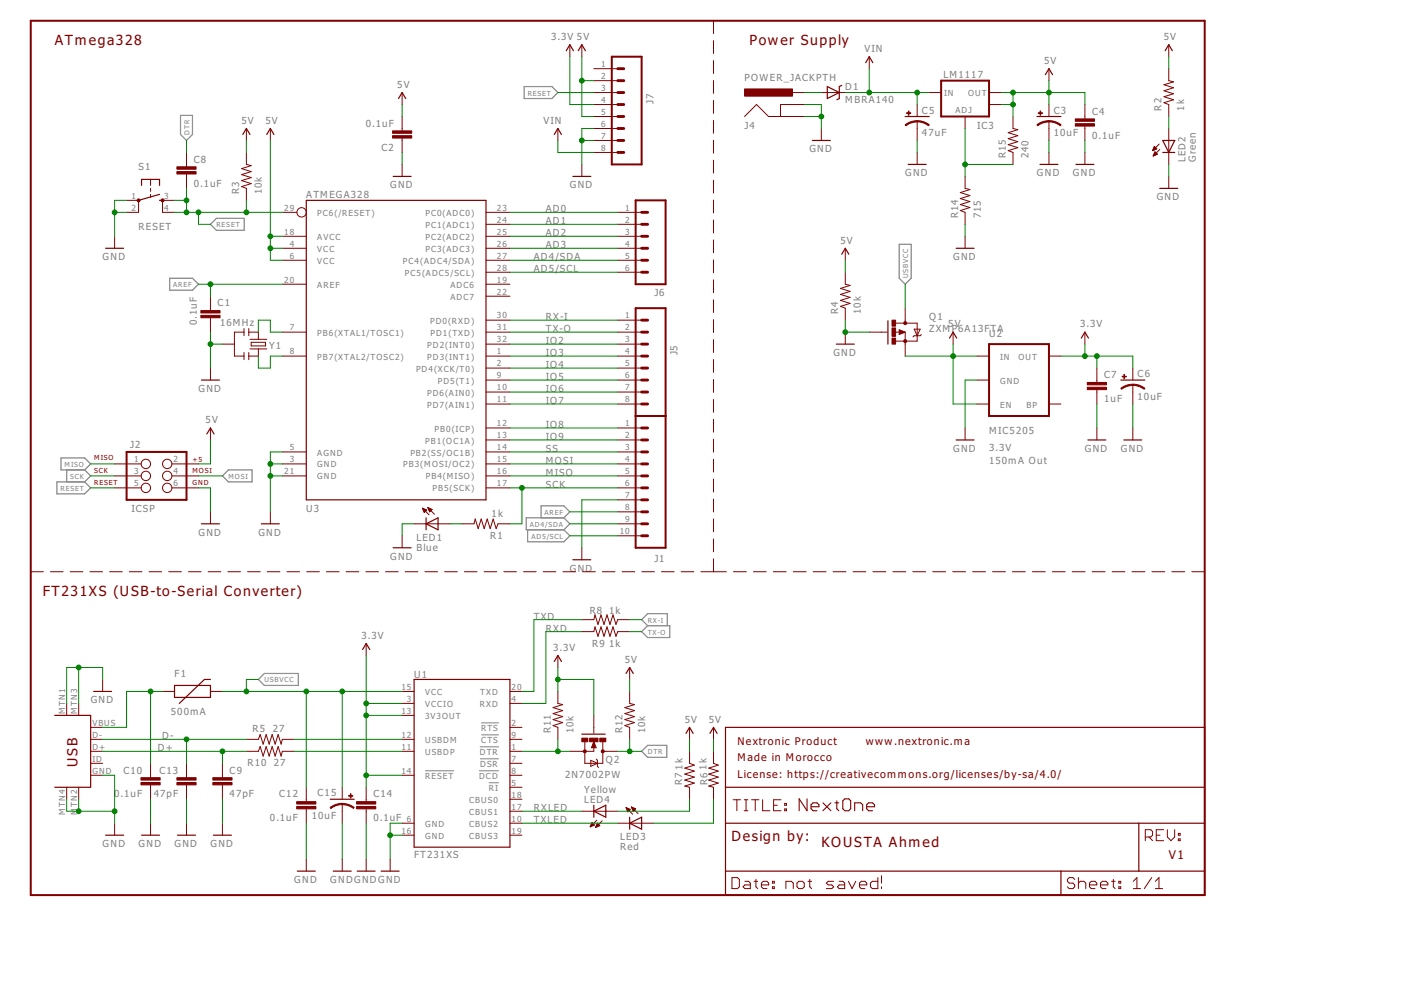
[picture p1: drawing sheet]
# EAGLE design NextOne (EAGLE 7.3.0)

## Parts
C1  0.1uF  CAP0603-CAP  [0603-CAP]
C2  0.1uF  CAP0603-CAP  [0603-CAP]
C3  10uF  CAP_POL1206  [EIA3216]
C4  0.1uF  CAP0603-CAP  [0603-CAP]
C5  47uF  CAP_POLD  [PANASONIC_D]
C6  10uF  CAP_POL1206  [EIA3216]
C7  1uF  CAP0603-CAP  [0603-CAP]
C8  0.1uF  CAP0603-CAP  [0603-CAP]
C9  47pF  47PF-50V-5%(0603)  [0603-CAP]
C10  0.1uF  CAP0603-CAP  [0603-CAP]
C12  0.1uF  CAP0603-CAP  [0603-CAP]
C13  47pF  47PF-50V-5%(0603)  [0603-CAP]
C14  0.1uF  CAP0603-CAP  [0603-CAP]
C15  10uF  CAP_POL1206  [EIA3216]
D1  MBRA140  DIODE-SCHOTTKY_  [SMA-DIODE]
F1  500mA  PTCSMD  [PTC-1206]
FRAME1  FRAME-LETTER  [CREATIVE_COMMONS]
IC3  LM1117  V_REG_LM1117ALT1  [SOT223-ALT1]
J1  M10SILK_FEMALE_PTH  [1X10]
J2  ICSP  AVR_SPI_PRG_6PTH  [2X3]
J4  POWER_JACKPTH  [POWER_JACK_PTH]
J5  M08  [1X08_ROUND]
J6  M06SILK_FEMALE_PTH  [1X06]
J7  M08  [1X08_ROUND]
LED1  Blue  LED1206-NS  [LED-1206-NO_SILK]
LED2  Green  LED1206-NS  [LED-1206-NO_SILK]
LED3  Red  LED1206-NS  [LED-1206-NO_SILK]
LED4  Yellow  LED1206-NS  [LED-1206-NO_SILK]
Q1  ZXMP6A13FTA  MOSFET-PCHANNELSMD  [SOT23-3]
Q2  2N7002PW  MOSFET-NCHANNEL2N7002PW  [SOT323]
R1  1k  RESISTOR0603-RES  [0603-RES]
R2  1k  RESISTOR0603-RES  [0603-RES]
R3  10k  RESISTOR0603-RES  [0603-RES]
R4  10k  RESISTOR0603-RES  [0603-RES]
R5  27  RESISTOR0603-RES  [0603-RES]
R6  1k  RESISTOR0603-RES  [0603-RES]
R7  1k  RESISTOR0603-RES  [0603-RES]
R8  1k  RESISTOR0603-RES  [0603-RES]
R9  1k  RESISTOR0603-RES  [0603-RES]
R10  27  RESISTOR0603-RES  [0603-RES]
R11  10k  RESISTOR0603-RES  [0603-RES]
R12  10k  RESISTOR0603-RES  [0603-RES]
R14  715  RESISTOR0603-RES  [0603-RES]
R15  240  RESISTOR0603-RES  [0603-RES]
S1  RESET  TAC_SWITCHSMD  [TACTILE_SWITCH_SMD]
U1  FT231XS  [SSOP20_L]
U2  MIC5205  V_REG_LDOSMD  [SOT23-5]
U3  ATMEGA328  ATMEGA168  [TQFP32-08]
U$13  USB-MINIB-5PIN  [USB-MINIB]
Y1  16MHz  RESONATORSMD  [RESONATOR-SMD]

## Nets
3.3V: C6.A(+) C7.1 C14.1 J7.4 Q2.1(G) R11.2 U1.3(VCCIO) U1.13(3V3OUT) U1.14(!RESET) U2.5(OUT)
5V: C2.2 C3.A(+) C4.1 IC3.2(OUT) IC3.4(OUT) J2.2 J7.2 J7.5 Q1.2(S) R2.2 R3.2 R4.2 R6.1 R7.1 R12.2 R15.2 U2.1(IN) U2.3(EN) U3.4(VCC) U3.6(VCC) U3.18(AVCC)
AD0: J6.1 U3.23(PC0(ADC0))
AD1: J6.2 U3.24(PC1(ADC1))
AD2: J6.3 U3.25(PC2(ADC2))
AD3: J6.4 U3.26(PC3(ADC3))
AD4/SDA: J1.9 J6.5 U3.27(PC4(ADC4/SDA))
AD5/SCL: J1.10 J6.6 U3.28(PC5(ADC5/SCL))
AREF: C1.1 J1.8 U3.20(AREF)
D+: C9.1 R10.1 U$13.D+
D-: C13.1 R5.1 U$13.D-
DTR: C8.1 Q2.3(D) R12.1
GND: C1.2 C2.1 C3.C(-) C4.2 C5.- C6.C(-) C7.2 C9.2 C10.2 C12.2 C13.2 C14.2 C15.C(-) J1.7 J2.6 J4.GND J4.GNDBREAK J7.6 J7.7 LED1.C LED2.C Q1.1(G) R4.1 R14.1 S1.1 S1.2 U1.6(GND) U1.16(GND) U2.2(GND) U3.3(GND) U3.5(AGND) U3.21(GND) U$13.GND U$13.MTN1(MTN2) U$13.MTN2(MTN3) U$13.MTN3(MTN1) U$13.MTN4 Y1.2
IO2: J5.3 U3.32(PD2(INT0))
IO3: J5.4 U3.1(PD3(INT1))
IO4: J5.5 U3.2(PD4(XCK/T0))
IO5: J5.6 U3.9(PD5(T1))
IO6: J5.7 U3.10(PD6(AIN0))
IO7: J5.8 U3.11(PD7(AIN1))
IO8: J1.1 U3.12(PB0(ICP))
IO9: J1.2 U3.13(PB1(OC1A))
MISO: J1.5 J2.1 U3.16(PB4(MISO))
MOSI: J1.4 J2.4 U3.15(PB3(MOSI/OC2))
N$1: LED1.A R1.2
N$2: LED2.A R2.1
N$3: U3.7(PB6(XTAL1/TOSC1)) Y1.1
N$4: U3.8(PB7(XTAL2/TOSC2)) Y1.3
N$5: D1.A J4.PWR
N$6: R5.2 U1.12(USBDM)
N$7: R10.2 U1.11(USBDP)
N$8: LED3.A R6.2
N$10: LED4.A R7.2
N$12: Q2.2(S) R11.1 U1.1(!DTR)
N$15: IC3.1(ADJ) R14.2 R15.1
RESET: C8.2 J2.5 J7.3 R3.1 S1.3 S1.4 U3.29(PC6(/RESET))
RX-I: J5.1 R8.1 U3.30(PD0(RXD))
RXD: R9.2 U1.4(RXD)
RXLED: LED4.C U1.17(CBUS1)
SCK: J1.6 J2.3 R1.1 U3.17(PB5(SCK))
SS: J1.3 U3.14(PB2(SS/OC1B))
TX-O: J5.2 R9.1 U3.31(PD1(TXD))
TXD: R8.2 U1.20(TXD)
TXLED: LED3.C U1.10(CBUS2)
USBVCC: C12.1 C15.A(+) F1.2 Q1.3(D) U1.15(VCC)
VIN: C5.+ D1.C IC3.3(IN) J7.8
VUSB: C10.1 F1.1 U$13.VBUS
Unconnected: J7.1 U1.2(!RTS) U1.5(!RI) U1.7(!DSR) U1.8(!DCD) U1.9(!CTS) U1.18(CBUS0) U1.19(CBUS3) U2.4(BP) U3.19(ADC6) U3.22(ADC7) U$13.ID

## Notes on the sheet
- ATmega328 | Power Supply
- 3.3V
  150mA Out
- FT231XS (USB-to-Serial Converter)
- KOUSTA Ahmed
- V1

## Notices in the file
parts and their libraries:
SparkFun-Aesthetics: Licensing: CC v3.0 Share-Alike You are welcome to use this library for commercial purposes.
SparkFun-Aesthetics: License: https://creativecommons.org/licenses/by-sa/4.0
